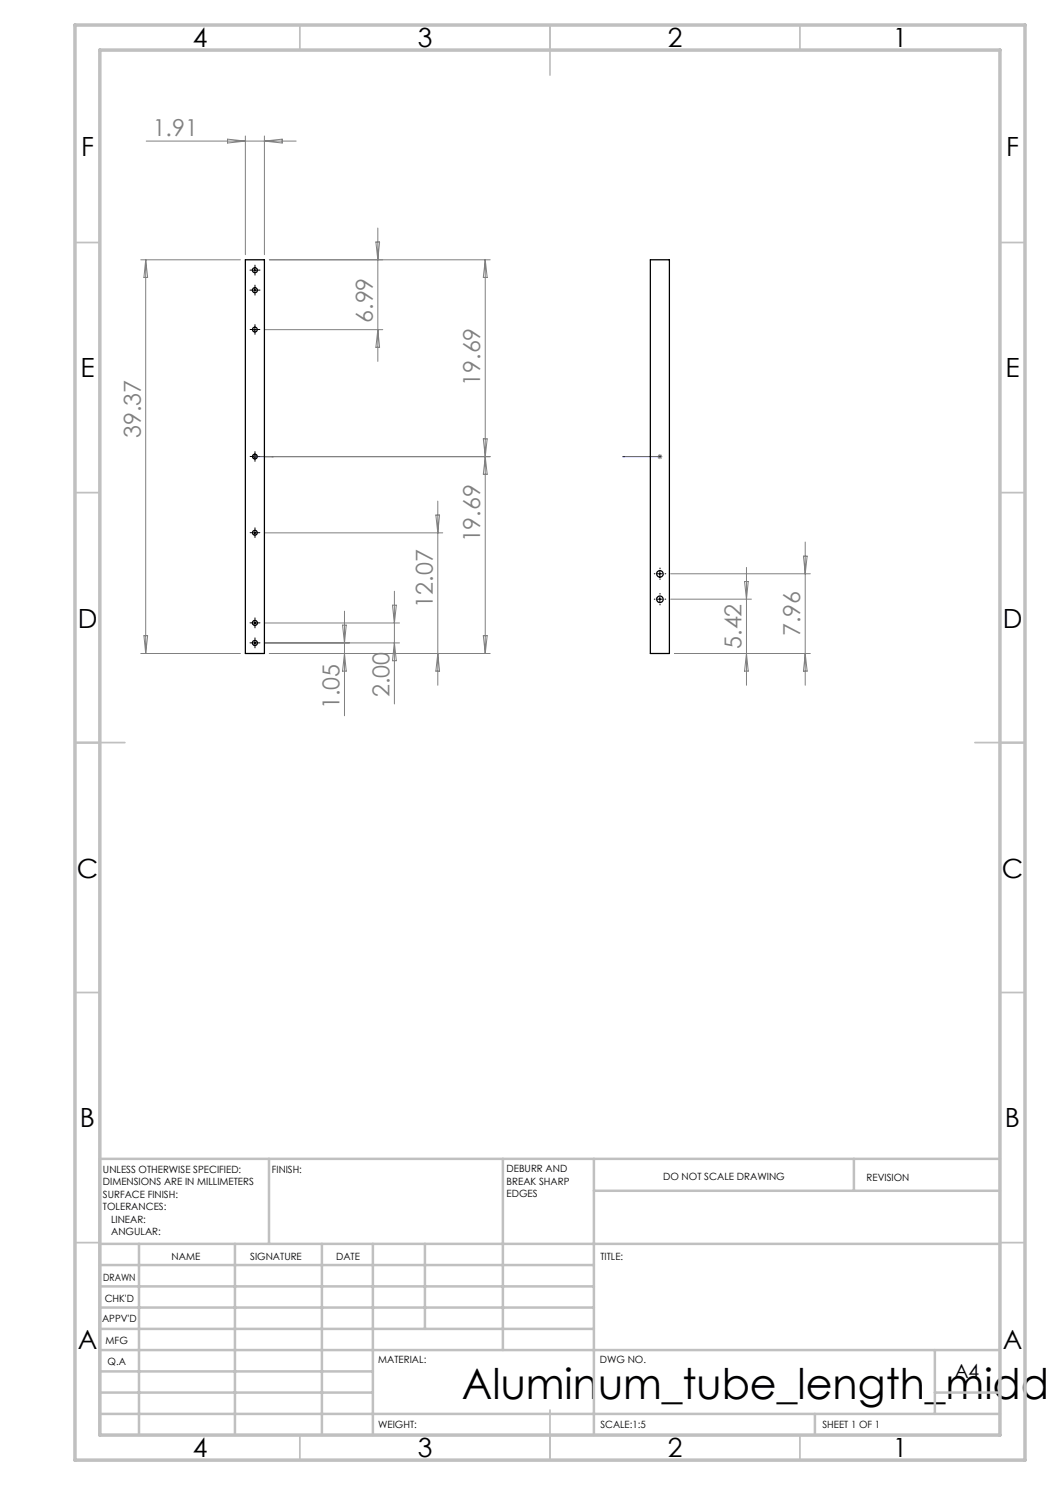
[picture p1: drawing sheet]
<svg xmlns="http://www.w3.org/2000/svg" width="210mm" height="297mm" viewBox="0 0 210 297" stroke-linecap="round" stroke-linejoin="round" font-family="sans-serif">
<path d="M50.9 91.3h.2zM51 91.3h.1M51 91.3h3.7M54.7 91.3h-.4h.4M124.6 91.3h.3h-.3M124.6 91.3h7.4M131.9 91.3h.2zM132 91.3h.1" fill="none" stroke="#00f" stroke-width=".2"/>
<g fill="none" stroke="#808080" stroke-width=".2">
<path d="M29.2 28.2h30M45.5 27.8l3.6 .4-3.6 .4zM49.1 27.2v23.7M52.9 27.2v23.7M52.9 28.2l3.5-.4v.8zM28.2 52h19.9M29.1 52v78.7M29.1 52l.4 3.5h-.7zM53.9 52h44.1M75.2 48.4h.7l-.3 3.6zM75.6 45.6v26.7M97 52l.4 3.5h-.7z"/>
<path d="M97 52v78.7M53 65.9h23.6M75.6 65.9l.3 3.6h-.7zM50.5 91.3h1M50.6 91l.7 .7M51 90.8v1M51.3 91l-.7 .7M96.7 87.8h.7l-.7 7.1h.7zM98 91.3h-45M131.5 91.3h1M131.6 91l.7 .7M132 90.8v1"/>
<path d="M132.3 91l-.7 .7M53 106.6h35.5M78.9 118.2v22.6M87.2 103h.7l-.3 3.6zM87.6 100.2v36.9M134.1 119.8h16.2M134.1 114.8h28M148.9 116.3h.7l-.3 3.5zM149.3 113.5v23.6M160.7 111.2h.7l-.4 3.6zM161 108.4v28.7M28.2 130.7h19.9"/>
<path d="M28.8 127.1h.7l-.4 3.6zM53 128.6h26.9M53 124.6h26.9M53.9 130.7h44.1M68.5 125h.8l-.4 3.6zM68.9 122.2v21M68.9 130.7l.4 3.5h-.8zM78.5 121h.8l-.4 3.6zM78.9 128.6l.4 3.5h-.8zM87.6 130.7l.3 3.5h-.7zM96.7 127.1h.7l-.4 3.6zM134.9 130.7h27.2"/>
<path d="M149.3 130.7l.3 3.5h-.7zM161 130.7l.4 3.5h-.7z"/>
</g>
<g fill="none" stroke="#000" stroke-width=".2" stroke-dasharray="15.2 1.3 1.3 1.3">
<path d="M50.5 54h-.5M50.5 58h-.5M51 53.5v-.5M51 54.5v.5M51 57.5v-.5M51 58.5v.5M51.5 54h.5M51.5 58h.5M50.5 65.9h-.5M51 65.4v-.5M51 66.4v.5M51.5 65.9h.5"/>
<path d="M50.5 91.3h-.5M51 90.8v-.5M51 91.8v.5M51.5 91.3h.5M50.5 106.5h-.5M51 106v-.4M51 107v.5M51.5 106.5h.5M131 114.8h-.2M131 119.8h-.2M132 113.8v-.2M132 115.8v.1"/>
<path d="M132 118.8v-.1M133 114.8h.2M133 119.8h.2M50.5 128.6h-.5M50.5 124.6h-.5M51 128.1v-.5M51 129.1v.5M51 124.1v-.5M51 125.1v.5M51.5 128.6h.5M51.5 124.6h.5M132 120.8v.2"/>
</g>
<g fill="none" stroke="#000" stroke-width=".2">
<path d="M50.5 54h1M50.5 58h1M51 53.5v1M51 57.5v1.1M50.5 65.9h1M51 65.4v1M50.5 91.3h1M51 90.8v1M50.5 106.6h1M51 106v1.1M131.5 114.8h1M131.5 119.8h1"/>
<path d="M132 114.3v1M132 119.3v1.1M50.5 128.6h1M50.5 124.6h1M51 124.1v1M51 128.1v1"/>
</g>
<g fill="none" stroke="#c0c0c0" stroke-width=".35">
<path d="M60 5v5M110 5v10M160 5v5M15 48.5h5M200 48.5h5M15 98.5h5M200 98.5h5M15 148.5h10M195 148.5h10M15 198.5h5M200 198.5h5M15 248.5h5"/>
<path d="M200 248.5h5M60 287v5M110 282v10M160 287v5"/>
</g>
<g fill="none" stroke="#c0c0c0" stroke-width=".5">
<path d="M53.8 231.8v17M100.6 231.8v38.2M118.8 231.8v55.2M118.8 238.2h81.2M170.8 231.8v6.4M200 231.8h-180v55.2M20 248.8h180M20 257.3h98.8M20 253h98.8M27.8 248.8v38.2M47 248.8v38.2M64.4 248.8v38.2"/>
<path d="M74.6 248.8v38.2M85 248.8v17M20 265.8h98.8M20 261.5h98.8M20 278.5h54.6M20 274.3h54.6M20 270h180M187 278.5h13M187 270v12.8M20 282.8h180M163 282.8v4.2"/>
</g>
<path d="M15 5h190v287h-190zM20 10h180v277h-180z" fill="none" stroke="#c0c0c0" stroke-width=".7"/>
<g fill="#00f">
<path d="M54.3 91.3h.4zM50.9 91.3h.2z"/>
<path d="M131.9 91.3h.2zM124.6 91.3h.3z"/>
</g>
<g fill="none" stroke="#000" stroke-width=".25">
<path d="M49.1 52h3.8v78.7h-3.8zM130.1 52h3.8v78.7h-3.8z"/>
<circle cx="51" cy="54.1" r=".51"/>
<circle cx="51" cy="58" r=".51"/>
<circle cx="51" cy="65.9" r=".48"/>
<circle cx="51" cy="91.3" r=".48"/>
<circle cx="51" cy="106.6" r=".48"/>
<circle cx="132" cy="114.8" r=".66"/>
<circle cx="132" cy="119.9" r=".66"/>
<circle cx="51" cy="128.6" r=".5"/>
<circle cx="51" cy="124.6" r=".49"/>
</g>
<text font-size="8.5" x="92.4" y="279.7">Aluminum_tube_length_middl</text>
<g font-size="5.3">
<text x="38.5" y="9.5">4</text>
<text x="83.5" y="9.5">3</text>
<text x="133.6" y="9.5">2</text>
<text x="178.6" y="9.5">1</text>
<text x="16.2" y="31.3">F</text>
<text x="201.2" y="31.3">F</text>
<text x="16.1" y="75.5">E</text>
<text x="201.1" y="75.5">E</text>
<text x="15.5" y="125.5">D</text>
<text x="200.5" y="125.5">D</text>
<text x="15.4" y="175.5">C</text>
<text x="200.4" y="175.5">C</text>
<text x="16" y="225.5">B</text>
<text x="201" y="225.5">B</text>
<text x="15.5" y="269.8">A</text>
<text x="200.5" y="269.8">A</text>
<text x="38.5" y="291.5">4</text>
<text x="83.5" y="291.5">3</text>
<text x="133.6" y="291.5">2</text>
<text x="178.6" y="291.5">1</text>
</g>
<g font-size="4.7" fill="#808080">
<text x="30.5" y="27.2">1.91</text>
<text x="74.6" y="64.6" transform="rotate(-90 74.6 64.6)">6.99</text>
<text x="96.1" y="77.2" transform="rotate(-90 96.1 77.2)">19.69</text>
<text x="28.2" y="87.6" transform="rotate(-90 28.2 87.6)">39.37</text>
<text x="96.1" y="108.5" transform="rotate(-90 96.1 108.5)">19.69</text>
<text x="86.6" y="121.5" transform="rotate(-90 86.6 121.5)">12.07</text>
<text x="148.3" y="129.8" transform="rotate(-90 148.3 129.8)">5.42</text>
<text x="160.1" y="127.2" transform="rotate(-90 160.1 127.2)">7.96</text>
<text x="67.9" y="141.8" transform="rotate(-90 67.9 141.8)">1.05</text>
<text x="77.9" y="139.5" transform="rotate(-90 77.9 139.5)">2.00</text>
</g>
<text font-size="3.9" x="190.9" y="275.5">A4</text>
<g font-size="2">
<text x="20.6" y="234.6">UNLESS OTHERWISE SPECIFIED:</text>
<text x="20.6" y="237.1">DIMENSIONS ARE IN MILLIMETERS</text>
<text x="20.6" y="239.6">SURFACE FINISH:</text>
<text x="54.4" y="234.6">FINISH:</text>
<text x="101.3" y="234.5">DEBURR AND</text>
<text x="101.3" y="237">BREAK SHARP</text>
<text x="101.3" y="239.5">EDGES</text>
<text x="132.6" y="236">DO NOT SCALE DRAWING</text>
<text x="173.3" y="236.2">REVISION</text>
<text x="20.6" y="242.1">TOLERANCES:</text>
<text x="22.2" y="244.6">LINEAR:</text>
<text x="22.2" y="247.1">ANGULAR:</text>
<text x="34.3" y="252">NAME</text>
<text x="50" y="251.9">SIGNATURE</text>
<text x="67.2" y="251.9">DATE</text>
<text x="120.1" y="251.9">TITLE:</text>
<text x="20.6" y="256.1">DRAWN</text>
<text x="20.9" y="260.3">CHK'D</text>
<text x="20.4" y="264.4">APPV'D</text>
<text x="21.1" y="268.8">MFG</text>
<text x="21.5" y="273">Q.A</text>
<text x="75.6" y="272.5">MATERIAL:</text>
<text x="120" y="272.5">DWG NO.</text>
<text x="75.6" y="285.5">WEIGHT:</text>
<text x="120.1" y="285.6">SCALE:1:5</text>
<text x="164.5" y="285.6">SHEET 1 OF 1</text>
</g>
</svg>
